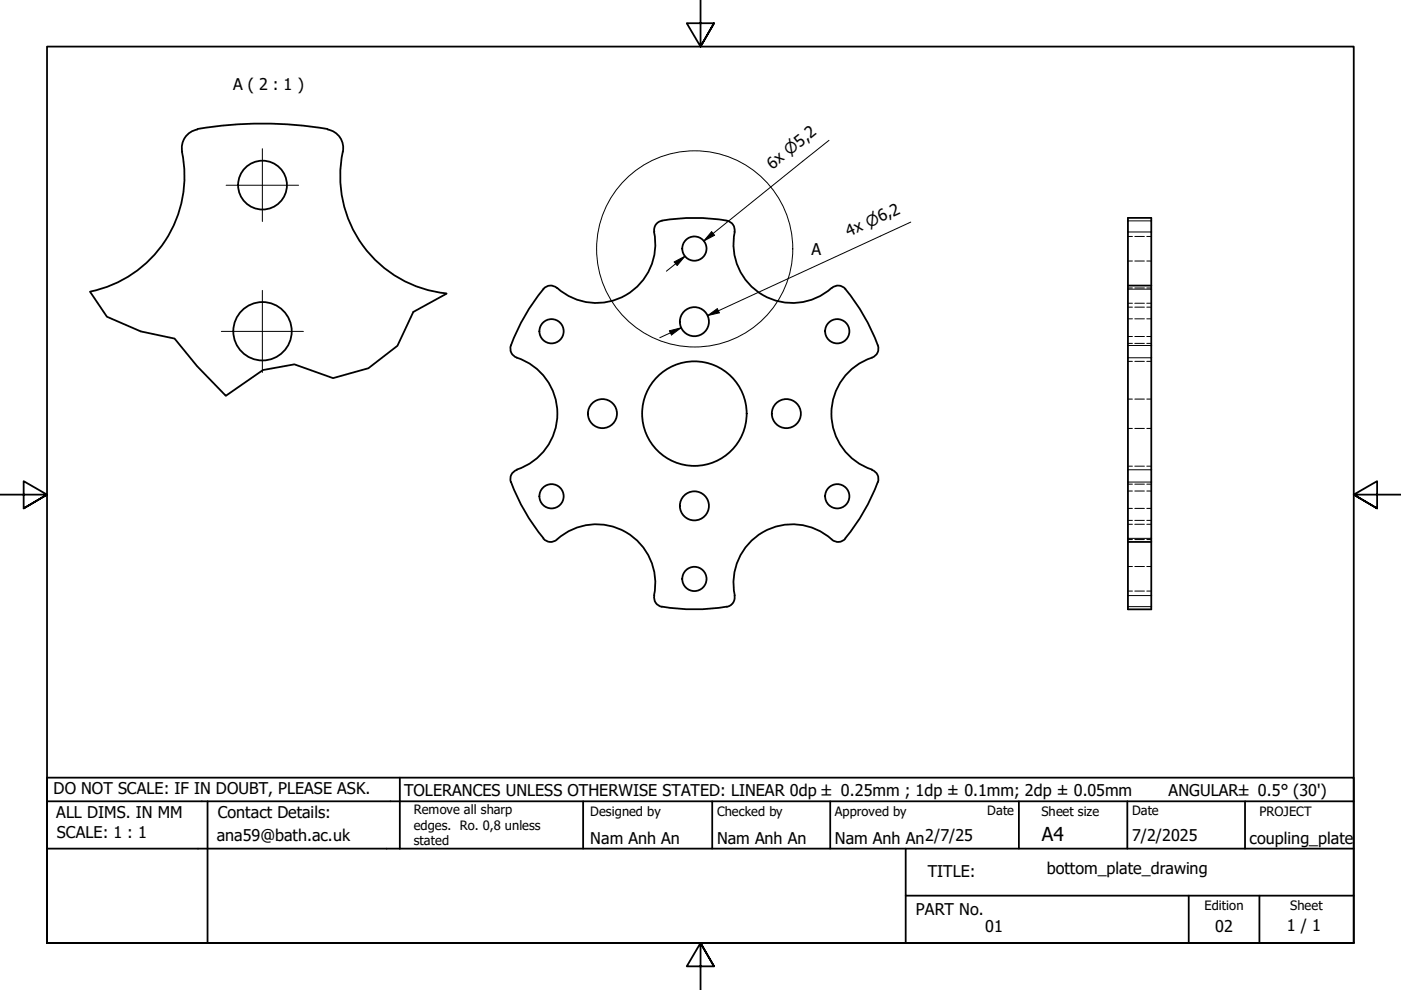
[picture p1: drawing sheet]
<svg xmlns="http://www.w3.org/2000/svg" width="297mm" height="210mm" viewBox="0 0 297 210" stroke-linecap="round" stroke-linejoin="round" font-family="sans-serif">
<!-- layer: Visible (ISO) -->
<g fill="none" stroke="#000" stroke-width=".38">
<path d="M38.6 32.2a25 25 0 0 1-19.5 29.6M41.9 27.5a4 4 0 0 0-3.3 4.7M41.9 27.4a83 83 0 0 1 27.6 0M69.5 27.5a3.9 3.9 0 0 1 3.2 4.7 25 25 0 0 0 21.9 30M138.7 49.2a12.5 12.5 0 0 1-6 13.4 12.5 12.5 0 0 1-14.6-1.6M140.3 46.8a41.5 41.5 0 0 1 13.8 0M140.4 46.8a2 2 0 0 0-1.7 2.4M154.1 46.8a2 2 0 0 1 1.6 2.4M155.8 49.2a12.5 12.5 0 0 0 5.9 13.4 12.5 12.5 0 0 0 14.6-1.6M239.1 46.2h5v83h-5zM109.6 75.8a12.5 12.5 0 0 1 8.6 11.9 12.5 12.5 0 0 1-8.6 11.9M115.2 61.3a40.4 40.4 0 0 0-7 12.3 2 2 0 0 0 1.4 2.2"/>
<path d="M118.1 61.1a2 2 0 0 0-2.9 .2M176.4 61.1a2 2 0 0 1 2.8 .2M179.2 61.3a40.4 40.4 0 0 1 7 12.3 2 2 0 0 1-1.3 2.2M184.9 75.8a12.5 12.5 0 0 0-8.6 11.9 12.5 12.5 0 0 0 8.6 11.9M239.1 60.6h5M109.6 99.6a2 2 0 0 0-1.3 2.6M184.9 99.6a2 2 0 0 1 1.2 2.6M108.3 102.2a41.5 41.5 0 0 0 6.9 11.9M115.2 114.2a2 2 0 0 0 2.9 .2 12.5 12.5 0 0 1 14.6-1.6 12.5 12.5 0 0 1 6 13.4M179.2 114.2a2 2 0 0 1-2.8 .2 12.5 12.5 0 0 0-14.6-1.6 12.5 12.5 0 0 0-6 13.4M186.1 102.2a41.5 41.5 0 0 1-6.9 11.9M239.1 114.9h5"/>
<path d="M138.7 126.3a2 2 0 0 0 1.7 2.4M140.3 128.6a41.5 41.5 0 0 0 13.8 0M155.7 126.3a2 2 0 0 1-1.6 2.4"/>
<circle cx="55.7" cy="39.2" r="5.2"/>
<circle cx="147.2" cy="52.7" r="2.57"/>
<circle cx="55.7" cy="70.2" r="6.2"/>
<circle cx="116.9" cy="70.2" r="2.57"/>
<circle cx="147.2" cy="68.2" r="3.1"/>
<circle cx="177.5" cy="70.2" r="2.57"/>
<circle cx="127.7" cy="87.7" r="3.1"/>
<circle cx="147.2" cy="87.7" r="11.1"/>
<circle cx="166.7" cy="87.7" r="3.1"/>
<circle cx="116.9" cy="105.2" r="2.57"/>
<circle cx="147.2" cy="107.3" r="3.1"/>
<circle cx="177.5" cy="105.2" r="2.57"/>
<circle cx="147.2" cy="122.7" r="2.57"/>
</g>
<!-- layer: Hidden (ISO) -->
<g fill="none" stroke="#000" stroke-width=".21">
<path d="M239.1 55.3h1M239.1 50.1h1M240.6 55.3h2M240.6 50.1h2M243.1 55.3h1M243.1 50.1h1M239.1 76.6h1M239.1 64.3h1M239.1 72.8h1M239.1 67.6h1M239.1 71.3h1M239.1 65.1h1"/>
<path d="M240.6 76.6h2M240.6 64.3h2M240.6 72.8h2M240.6 67.6h2M240.6 71.3h2M240.6 65.1h2M243.1 76.6h1M243.1 64.3h1M243.1 72.8h1M243.1 67.6h1M243.1 71.3h1M243.1 65.1h1"/>
<path d="M239.1 98.8h1M239.1 90.8h1M239.1 84.6h1M240.6 98.8h2M240.6 90.8h2M240.6 84.6h2M243.1 98.8h1M243.1 90.8h1M243.1 84.6h1M239.1 111.2h1M239.1 107.8h1M239.1 102.7h1"/>
<path d="M239.1 110.3h1M239.1 104.1h1M240.6 111.2h2M240.6 107.8h2M240.6 102.7h2M240.6 110.3h2M240.6 104.1h2M243.1 111.2h1M243.1 107.8h1M243.1 102.7h1M243.1 110.3h1M243.1 104.1h1"/>
<path d="M239.1 125.3h1M239.1 120.1h1M240.6 125.3h2M240.6 120.1h2M243.1 125.3h1M243.1 120.1h1"/>
</g>
<!-- layer: Hidden Narrow (ISO) -->
<path d="M239.1 61.1h1M240.6 61.1h2M243.1 61.1h1M239.1 114.4h1M240.6 114.4h2M243.1 114.4h1" fill="none" stroke="#000" stroke-width=".21"/>
<!-- layer: Visible Narrow (ISO) -->
<path d="M239.1 46.8h5M239.1 49.2h5M239.1 61.3h5M239.1 73.3h5M239.1 75.9h5M239.1 99.6h5M239.1 102.2h5M239.1 114.1h5M239.1 128.6h5M239.1 126.3h5" fill="none" stroke="#000" stroke-width=".21"/>
<!-- layer: Break Line (ISO) -->
<path d="M19.1 61.9l3.6 5.3 7.1 3.1 7.2 1.5 4.8 5.8 6.1 6.3 7.9-5.4 6.6-1.2 8.2 2.9 7.5-2.1 6.2-4.8 3.3-7.2 7.1-3.8" fill="none" stroke="#000" stroke-width=".38"/>
<!-- layer: Detail Boundary (ISO) -->
<circle cx="147.3" cy="52.8" r="20.8" fill="none" stroke="#000" stroke-width=".21"/>
<!-- layer: Border (ISO) -->
<path d="M148.5 -.1v10l-2.9-5h5.8l-2.9 5 2.9-5M0 104.9h10l-5-2.9v5.8l5-2.9-5 2.9M297 104.9h-10l5-2.9v5.8l-5-2.9 5 2.9M10 199.9v-190h277v190h-277h277M151.4 204.9l-2.9-5 2.9 5h-5.8l2.9-5v10" fill="none" stroke="#000" stroke-width=".38"/>
<!-- layer: Title (ISO) -->
<g fill="none" stroke="#000" stroke-width=".38">
<path d="M10 169.9v-5h277v5M10 169.9h277v30h-277zM10 179.9h277M44 169.9v30M84.8 164.9v15M123.6 169.9v10M151 169.9v10M176 169.9v10M192 179.9v20M216 169.9v10M239 169.9v10M264 169.9v10"/>
<path d="M192 189.9h95M252 189.9v10M267 189.9v10"/>
</g>
<!-- layer: Dimension (ISO) -->
<path d="M175.8 29.8l-26.6 21.3M142.9 55.5l2.3-1.2-1.6 2zM145.2 54.3l-3.9 3.2M150.9 49.1l.6 .8-2.3 1.2zM193.1 47.1l-43 19.8M141.9 70.1l2.5-.6-2 1.5zM144.4 69.5l-4.5 2.1M150.1 66.9l2-1.5 .4 .9z" fill="none" stroke="#000" stroke-width=".21"/>
<path d="M142.9 55.5l2.3-1.2-1.6 2zM150.9 49.1l.6 .8-2.3 1.2zM141.9 70.1l2.5-.6-2 1.5zM150.1 66.9l2-1.5 .4 .9z" fill="#000"/>
<!-- layer: Center Mark (ISO) -->
<path d="M47.9 39.3h15.4M55.6 31.5v15.5M46.9 70.3h17.4M55.6 61.6v17.4" fill="none" stroke="#000" stroke-width=".21"/>
<text font-size="4.1" x="220.9" y="178.4">A4</text>
<g font-size="3.4">
<text x="49.4" y="19.1">A ( 2 : 1 )</text>
<text x="163.8" y="36" transform="rotate(-39 163.8 36)">6x ⌀5,2</text>
<text x="180" y="50.3" transform="rotate(-25 180 50.3)">4x ⌀6,2</text>
<text x="172" y="54">A</text>
<text x="11.4" y="168.4">DO NOT SCALE: IF IN DOUBT, PLEASE ASK.</text>
<text x="11.9" y="173.5">ALL DIMS. IN MM</text>
<text x="46.2" y="173.5">Contact Details:</text>
<text x="85.7" y="168.8">TOLERANCES UNLESS OTHERWISE STATED: LINEAR 0dp ± 0.25mm ; 1dp ± 0.1mm; 2dp ± 0.05mm</text>
<text x="247.8" y="168.7">ANGULAR± 0.5° (30')</text>
<text x="12.1" y="177.6">SCALE: 1 : 1</text>
<text x="46" y="178.2">ana59@bath.ac.uk</text>
<text x="125.2" y="178.9">Nam Anh An</text>
<text x="152" y="178.9">Nam Anh An</text>
<text x="177" y="178.9">Nam Anh An2/7/25</text>
<text x="240" y="178.3">7/2/2025</text>
<text x="264.9" y="179">coupling_plate</text>
<text x="196.7" y="186">TITLE:</text>
<text x="221.9" y="185.4">bottom_plate_drawing</text>
<text x="194.2" y="194.1">PART No.</text>
<text x="208.9" y="197.6">01</text>
<text x="257.6" y="197.6">02</text>
<text x="272.9" y="197.5">1 / 1</text>
</g>
<g font-size="2.7">
<text x="87.8" y="172.7">Remove all sharp</text>
<text x="125.2" y="173">Designed by</text>
<text x="152" y="173">Checked by</text>
<text x="177" y="173">Approved by</text>
<text x="209.3" y="172.9">Date</text>
<text x="220.8" y="173">Sheet size</text>
<text x="240" y="172.9">Date</text>
<text x="267" y="172.9">PROJECT</text>
<text x="87.8" y="175.9">edges. Ro. 0,8 unless</text>
<text x="87.8" y="179.2">stated</text>
<text x="255.4" y="193">Edition</text>
<text x="273.6" y="193">Sheet</text>
</g>
</svg>
